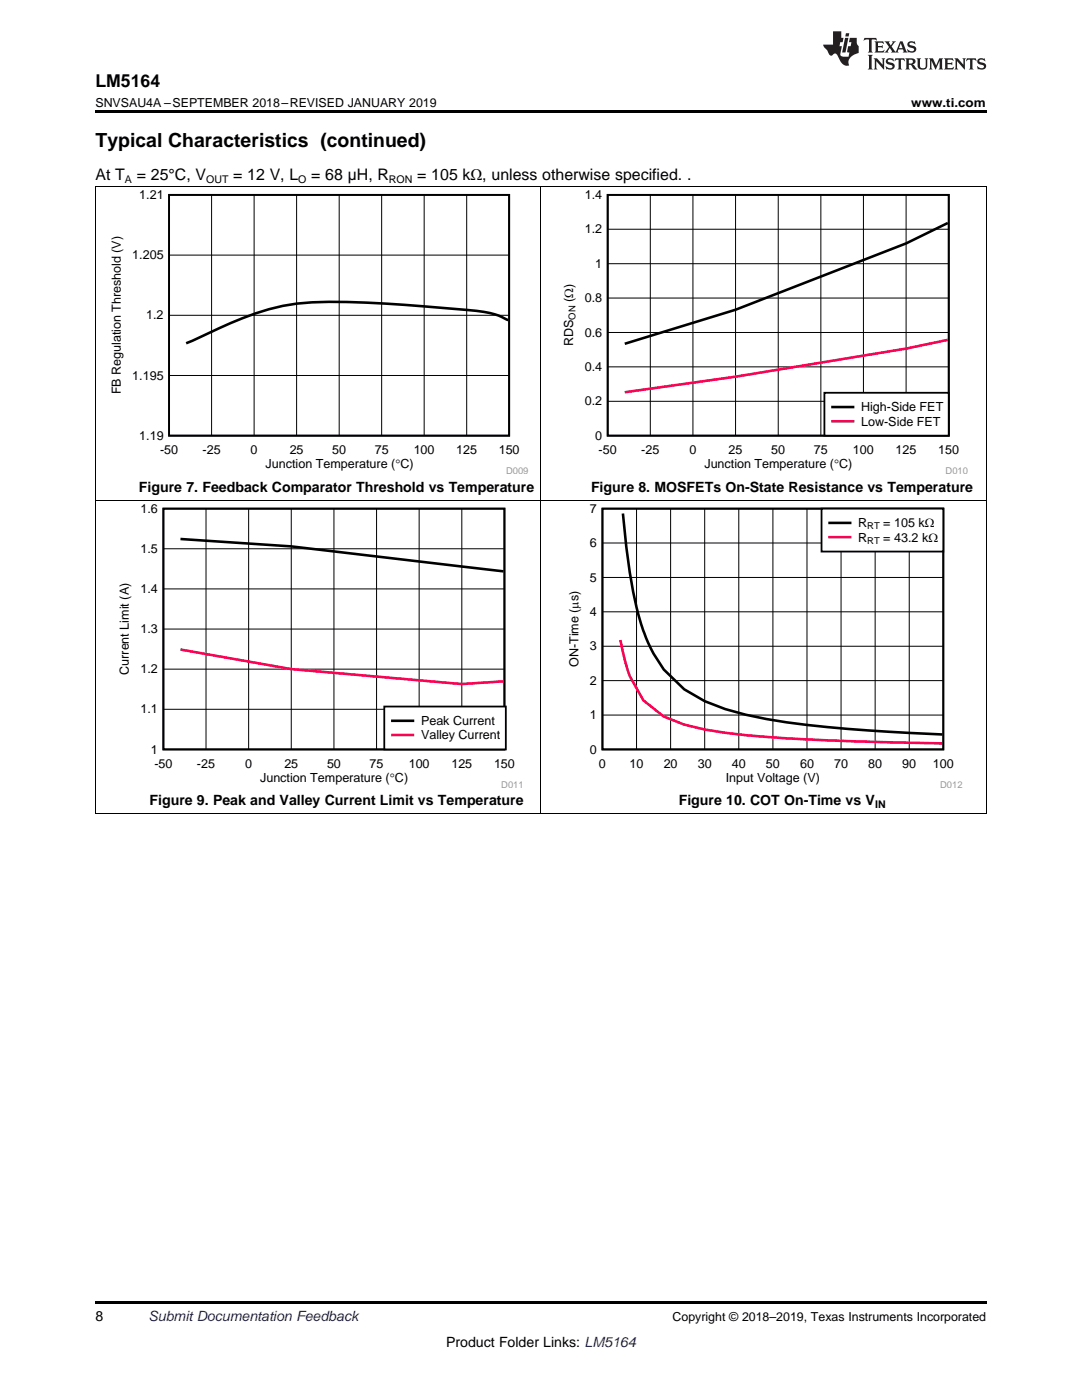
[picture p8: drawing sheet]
<svg xmlns="http://www.w3.org/2000/svg" width="216mm" height="279mm" viewBox="0 0 216 279" stroke-linecap="round" stroke-linejoin="round" font-family="sans-serif">
<path d="M19 259.7h177.8v.5h-177.8z" fill="#000"/>
<g fill="none" stroke="#000" stroke-width=".2">
<path d="M19.1 99.9v62.6M107.9 99.9v62.6M196.8 99.9v62.6M32.6 117.5h68.1M32.6 109.5h68.1M41.1 101.5v48.1M49.6 101.5v48.1M58.1 101.5v48.1M66.6 101.5v48.1M75.1 101.5v48.1M83.6 101.5v48.1M92.1 101.5v48.1"/>
<path d="M32.6 133.5h68.1M32.6 125.5h68.1M32.6 141.6h68.1M19 162.4h177.8"/>
</g>
<path d="M32.6 101.5h68.1v48.1h-68.1z" fill="none" stroke="#000" stroke-width=".36"/>
<path d="M36 107.6l22.1 1.4 42.4 5" fill="none" stroke="#000" stroke-width=".52"/>
<path d="M36 129.6l22.1 3.9 34 3 8.4-.5" fill="none" stroke="#f05" stroke-width=".52"/>
<path d="M76.7 141h24.2v8.6h-24.2z" fill-rule="evenodd" fill="#fff"/>
<path d="M120.2 101.5h68v48.1h-68zM76.7 141h24.2v8.6h-24.2z" fill="none" stroke="#000" stroke-width=".36"/>
<path d="M124.3 102.5a106.4 106.4 0 0 0 3.1 20.3l1 3.1 .9 2.4 1.1 2.2 2 3.1 4.1 4 4.1 2.3a68.2 68.2 0 0 0 20.4 4.8l12.3 1.1 14.7 .8M78.3 143.9h4.1" fill="none" stroke="#000" stroke-width=".52"/>
<path d="M123.7 127.8l1.1 4.5 .8 2.6 2.8 4.9 4 3.2 4.1 1.6a96.6 96.6 0 0 0 20.4 2.7l12.3 .6 18.8 .5M78.3 146.7h4.1" fill="none" stroke="#f05" stroke-width=".52"/>
<g fill="none" stroke="#000" stroke-width=".2">
<path d="M120.2 115.2h68M120.2 108.4h68M127 101.5v48.1M133.8 101.5v48.1M140.6 101.5v48.1M147.4 101.5v48.1M154.2 101.5v48.1M161 101.5v48.1M167.8 101.5v48.1M174.6 101.5v48.1M181.4 101.5v48.1M120.2 135.8h68"/>
<path d="M120.2 129h68M120.2 122.1h68M120.2 142.7h68"/>
</g>
<path d="M163.9 101.5h24.3v8.6h-24.3z" fill-rule="evenodd" fill="#fff"/>
<path d="M33.7 38.9h67.9v48h-67.9zM121.3 38.9h68v48h-68zM163.9 101.5h24.3v8.6h-24.3z" fill="none" stroke="#000" stroke-width=".36"/>
<path d="M189.1 44.5l-8.3 4.1-34 13.2-22.1 6.8M101.4 63.9a15.7 15.7 0 0 0-6.4-1.9 388.7 388.7 0 0 0-29.4-1.8 47 47 0 0 0-21.8 5.3l-6.7 3M165.5 104.4h4.1" fill="none" stroke="#000" stroke-width=".52"/>
<path d="M189.1 67.8l-8.3 1.8-34 5.6-22.1 3.1M165.5 107.2h4.1" fill="none" stroke="#f05" stroke-width=".52"/>
<g fill="none" stroke="#000" stroke-width=".2">
<path d="M19.1 37.2v62.7M42.2 38.9v48.1M50.7 38.9v48.1M59.2 38.9v48.1M67.7 38.9v48.1M76.2 38.9v48.1M84.6 38.9v48.1M93.1 38.9v48.1M107.9 37.2v62.7M129.8 38.9v48.1M138.3 38.9v48.1M146.8 38.9v48.1"/>
<path d="M155.3 38.9v48.1M163.8 38.9v48.1M172.3 38.9v48.1M180.8 38.9v48.1M196.8 37.2v62.7M33.7 50.9h67.9M121.3 59.5h68M121.3 52.6h68M121.3 45.8h68M33.7 74.9h67.9M33.7 62.9h67.9M121.3 73.2h68"/>
<path d="M121.3 66.4h68M19 99.8h177.8M121.3 80.1h68"/>
</g>
<path d="M164.5 78.4h24.8v8.5h-24.8z" fill-rule="evenodd" fill="#fff"/>
<path d="M164.5 78.4h24.8v8.5h-24.8z" fill="none" stroke="#000" stroke-width=".36"/>
<path d="M166.1 81.2h4.1" fill="none" stroke="#000" stroke-width=".52"/>
<path d="M166.1 84.1h4.1" fill="none" stroke="#f05" stroke-width=".52"/>
<path d="M19 37.2h177.8" fill="none" stroke="#000" stroke-width=".2"/>
<path d="M19 22h177.8v.5h-177.8z" fill="#000"/>
<g fill="#231f20">
<path d="M172.5 7.6l-.1 .5 .4-.2h.6v.1v2.1l-.2 .4h.9l-.2-.4v-2.1l.1-.1h.5l.5 .2-.2-.5zM174.5 8.3l.2 .3v1.5l-.2 .4h1.8l.2-.6a1.04 1.04 0 0 1-1.3 .2v-.7h.6l.3 .2v-.6l-.3 .2h-.6v-.6l.8-.1 .4 .3-.2-.5zM176.5 8.3l.9 1.1-.9 1.1h.8l-.2-.2 .4-.7 .5 .7-.2 .2h1.5l-.2-.2 .2-.4h.9l.1 .4-.2 .2h1l-.3-.3-.7-1.9h-.5l-.9 2-.8-1 .9-1h-.8l.1 .3-.4 .5-.3-.6 .1-.2zM179.7 8.6l.4 1h-.7zM181.3 8.4a.63 .63 0 0 0-.2 .7 .63 .63 0 0 0 .6 .4l.6 .2 .1 .2a.75 .75 0 0 1-.7 .4 .75 .75 0 0 1-.6-.5l.1 .7 .1-.1a1.11 1.11 0 0 0 1.5-.6 1.13 1.13 0 0 0-1.2-.8l-.1-.4a1.04 1.04 0 0 1 1.2 .2l-.2-.5-.2 .1-.4-.2zM173.2 10.9l.2 .4v2.2l-.2 .4h1l-.3-.4v-2.2l.3-.4zM174.3 11.6l.3 .4v1.5l-.3 .4h.8l-.2-.4v-1.3l1.5 1.7v-1.9l.2-.4h-.7l.2 .4v.9l-1.1-1.3zM177 11.8a.62 .62 0 0 0-.2 .7 .62 .62 0 0 0 .6 .4l.6 .1 .1 .3a.76 .76 0 0 1-.7 .3 .76 .76 0 0 1-.7-.4l.2 .7 .1-.1a1.11 1.11 0 0 0 1.5-.6 1.13 1.13 0 0 0-1.2-.8l-.1-.4a1.04 1.04 0 0 1 1.2 .2l-.2-.6-.2 .1-.5-.1zM178.7 11.6l-.2 .6a.61 .61 0 0 1 .8-.3v1.6l-.2 .4h.9l-.2-.4v-1.6a.63 .63 0 0 1 .7 .3l-.1-.6zM180.6 11.6l.3 .4v1.5l-.3 .4h1l-.2-.2-.1-.8 .6 .2a.76 .76 0 0 0 1.2 .7l-1-1a.58 .58 0 0 0 .6-.5 .58 .58 0 0 0-.5-.6zM181.4 11.9h.1a.45 .45 0 0 1 .5 .1 .45 .45 0 0 1 .1 .5l-.8 .2zM182.9 11.6l.2 .2a2.17 2.17 0 0 0 .3 1.9 .99 .99 0 0 0 1.6-.6v-1.1l.2-.4h-.7l.2 .2a1.92 1.92 0 0 1-.2 1.8 .6 .6 0 0 1-.9-.5v-1.1l.2-.4zM185.4 11.6l.2 .4v1.5l-.2 .4h.7l-.2-.4v-1.4l.8 1.8 .8-1.8v1.4l-.2 .4h.9l-.2-.4v-1.5l.2-.4h-.8l-.6 1.5-.6-1.5zM188.4 11.6l.2 .4v1.5l-.2 .4h1.8l.1-.6a1.04 1.04 0 0 1-1.2 .1v-.6h.5l.4 .2v-.6l-.4 .2h-.5v-.7h.8l.3 .3-.1-.6zM190.5 11.6l.2 .4v1.5l-.2 .4h.7l-.2-.4v-1.3l1.5 1.7v-1.9l.2-.4h-.7l.2 .4v.9l-1.1-1.3zM192.9 11.6l-.1 .6a.61 .61 0 0 1 .7-.3l.1 1.6-.3 .4h1l-.3-.4 .1-1.6a.63 .63 0 0 1 .7 .3l-.1-.6zM195.2 11.8a.62 .62 0 0 0-.2 .7 .62 .62 0 0 0 .6 .4l.6 .1 .1 .3a.76 .76 0 0 1-.7 .3 .76 .76 0 0 1-.6-.4l.1 .7 .1-.1a1.11 1.11 0 0 0 1.6-.6 1.13 1.13 0 0 0-1.3-.8l-.1-.4a1.04 1.04 0 0 1 1.2 .2l-.1-.6-.2 .1-.5-.1z"/>
<path d="M166.2 6.3v2.6h-1.9v.4l.8 .9a.91 .91 0 0 0 1 .8 .56 .56 0 0 1 .5-.3 .56 .56 0 0 1 .5 .3l.4 .8a1.53 1.53 0 0 0 1.9 1.2 1.54 1.54 0 0 1 1-2.1l.9-.3v-1.4a1.52 1.52 0 0 1-.4-1.6h-1.3l-.2 .8h.5l-.2 .8h-.5l-.1 1v.2l.4 .1-.2 .8a1.93 1.93 0 0 1-1.6-.3l.3-1.8h-.5l.2-.8h.4l.2-.8h-.4v-1.3zM168.6 7.6l-.6 2.9h.7l.6-2.9zM168.8 6.6l-.1 .7h.6l.2-.7z"/>
</g>
<text font-size="3.9" x="19" y="29.3">Typical Characteristics (continued)</text>
<text font-size="3.5" x="19" y="17.3">LM5164</text>
<g font-size="3.2">
<text x="19" y="36">At T</text>
<text x="27.3" y="36">= 25°C, V</text>
<text x="46.5" y="36">= 12 V, L</text>
<text x="62.1" y="36">= 68 µH, R</text>
<text x="83.3" y="36">= 105 kΩ, unless otherwise specified. .</text>
</g>
<g font-size="2.8">
<text x="27.7" y="98.1">Figure 7. Feedback Comparator Threshold vs Temperature</text>
<text x="117.9" y="98.1">Figure 8. MOSFETs On-State Resistance vs Temperature</text>
<text x="29.8" y="160.7">Figure 9. Peak and Valley Current Limit vs Temperature</text>
<text x="135.4" y="160.7">Figure 10. COT On-Time vs V</text>
<text x="19" y="263.6">8</text>
<text x="89" y="268.9">Product Folder Links: LM5164</text>
</g>
<text font-size="2.8" fill="#0000c8" x="29.6" y="263.6">Submit Documentation Feedback</text>
<g font-size="2.5">
<text x="19" y="21.4">SNVSAU4A –SEPTEMBER 2018–REVISED JANUARY 2019</text>
<text x="181.8" y="21.4">www.ti.com</text>
<text x="27.8" y="39.7">1.21</text>
<text x="116.7" y="39.7">1.4</text>
<text x="116.7" y="46.6">1.2</text>
<text x="26.4" y="51.7">1.205</text>
<text x="118.8" y="53.4">1</text>
<text x="29.2" y="63.7">1.2</text>
<text x="114.4" y="60.3" transform="rotate(-90 114.4 60.3)">(:)</text>
<text x="116.7" y="60.3">0.8</text>
<text x="114.4" y="69.1" transform="rotate(-90 114.4 69.1)">RDS</text>
<text x="116.7" y="67.2">0.6</text>
<text x="26.4" y="75.8">1.195</text>
<text x="116.7" y="74">0.4</text>
<text x="24.1" y="78.7" transform="rotate(-90 24.1 78.7)">FB Regulation Threshold (V)</text>
<text x="116.7" y="80.9">0.2</text>
<text x="171.8" y="82.1">High-Side FET</text>
<text x="27.8" y="87.8">1.19</text>
<text x="118.8" y="87.8">0</text>
<text x="171.8" y="85">Low-Side FET</text>
<text x="31.9" y="90.6">-50</text>
<text x="40.4" y="90.6">-25</text>
<text x="50" y="90.6">0</text>
<text x="53" y="93.5">Junction Temperature (qC)</text>
<text x="57.8" y="90.6">25</text>
<text x="66.3" y="90.6">50</text>
<text x="74.8" y="90.6">75</text>
<text x="82.5" y="90.6">100</text>
<text x="91" y="90.6">125</text>
<text x="99.5" y="90.6">150</text>
<text x="119.4" y="90.6">-50</text>
<text x="127.9" y="90.6">-25</text>
<text x="137.6" y="90.6">0</text>
<text x="140.6" y="93.5">Junction Temperature (qC)</text>
<text x="145.4" y="90.6">25</text>
<text x="153.9" y="90.6">50</text>
<text x="162.4" y="90.6">75</text>
<text x="170.2" y="90.6">100</text>
<text x="178.7" y="90.6">125</text>
<text x="187.2" y="90.6">150</text>
<text x="28" y="102.3">1.6</text>
<text x="117.7" y="102.3">7</text>
<text x="171.3" y="105.2">R</text>
<text x="176.3" y="105.2">= 105 k:</text>
<text x="28" y="110.3">1.5</text>
<text x="117.7" y="109.2">6</text>
<text x="171.3" y="108.1">R</text>
<text x="176.3" y="108.1">= 43.2 k:</text>
<text x="28" y="118.3">1.4</text>
<text x="117.7" y="116.1">5</text>
<text x="117.7" y="122.9">4</text>
<text x="28" y="126.4">1.3</text>
<text x="117.7" y="129.8">3</text>
<text x="25.7" y="134.7" transform="rotate(-90 25.7 134.7)">Current Limit (A)</text>
<text x="28" y="134.4">1.2</text>
<text x="115.4" y="133.1" transform="rotate(-90 115.4 133.1)">ON-Time (Ps)</text>
<text x="117.7" y="136.7">2</text>
<text x="28" y="142.4">1.1</text>
<text x="117.7" y="143.5">1</text>
<text x="84" y="144.7">Peak Current</text>
<text x="84" y="147.6">Valley Current</text>
<text x="30.1" y="150.4">1</text>
<text x="30.8" y="153.2">-50</text>
<text x="39.3" y="153.2">-25</text>
<text x="48.9" y="153.2">0</text>
<text x="56.7" y="153.2">25</text>
<text x="65.3" y="153.2">50</text>
<text x="73.7" y="153.2">75</text>
<text x="81.6" y="153.2">100</text>
<text x="90.1" y="153.2">125</text>
<text x="98.6" y="153.2">150</text>
<text x="117.7" y="150.4">0</text>
<text x="119.5" y="153.2">0</text>
<text x="125.6" y="153.2">10</text>
<text x="132.4" y="153.2">20</text>
<text x="139.2" y="153.2">30</text>
<text x="146" y="153.2">40</text>
<text x="152.8" y="153.2">50</text>
<text x="159.6" y="153.2">60</text>
<text x="166.4" y="153.2">70</text>
<text x="173.2" y="153.2">80</text>
<text x="180" y="153.2">90</text>
<text x="186.1" y="153.2">100</text>
<text x="51.9" y="156.1">Junction Temperature (qC)</text>
<text x="144.8" y="156.1">Input Voltage (V)</text>
<text x="134.2" y="263.6">Copyright © 2018–2019, Texas Instruments Incorporated</text>
</g>
<g font-size="2.1">
<text x="24.9" y="36.6">A</text>
<text x="41.1" y="36.6">OUT</text>
<text x="59.5" y="36.6">O</text>
<text x="77.6" y="36.6">RON</text>
<text x="174.6" y="161.3">IN</text>
</g>
<g font-size="1.9">
<text x="114.8" y="63.8" transform="rotate(-90 114.8 63.8)">ON</text>
<text x="173.1" y="105.7">RT</text>
<text x="173.1" y="108.5">RT</text>
</g>
<g font-size="1.9" fill="#999">
<text x="101" y="94.5">D009</text>
<text x="188.7" y="94.5">D010</text>
<text x="100" y="157.2">D011</text>
<text x="187.6" y="157.2">D012</text>
</g>
</svg>
